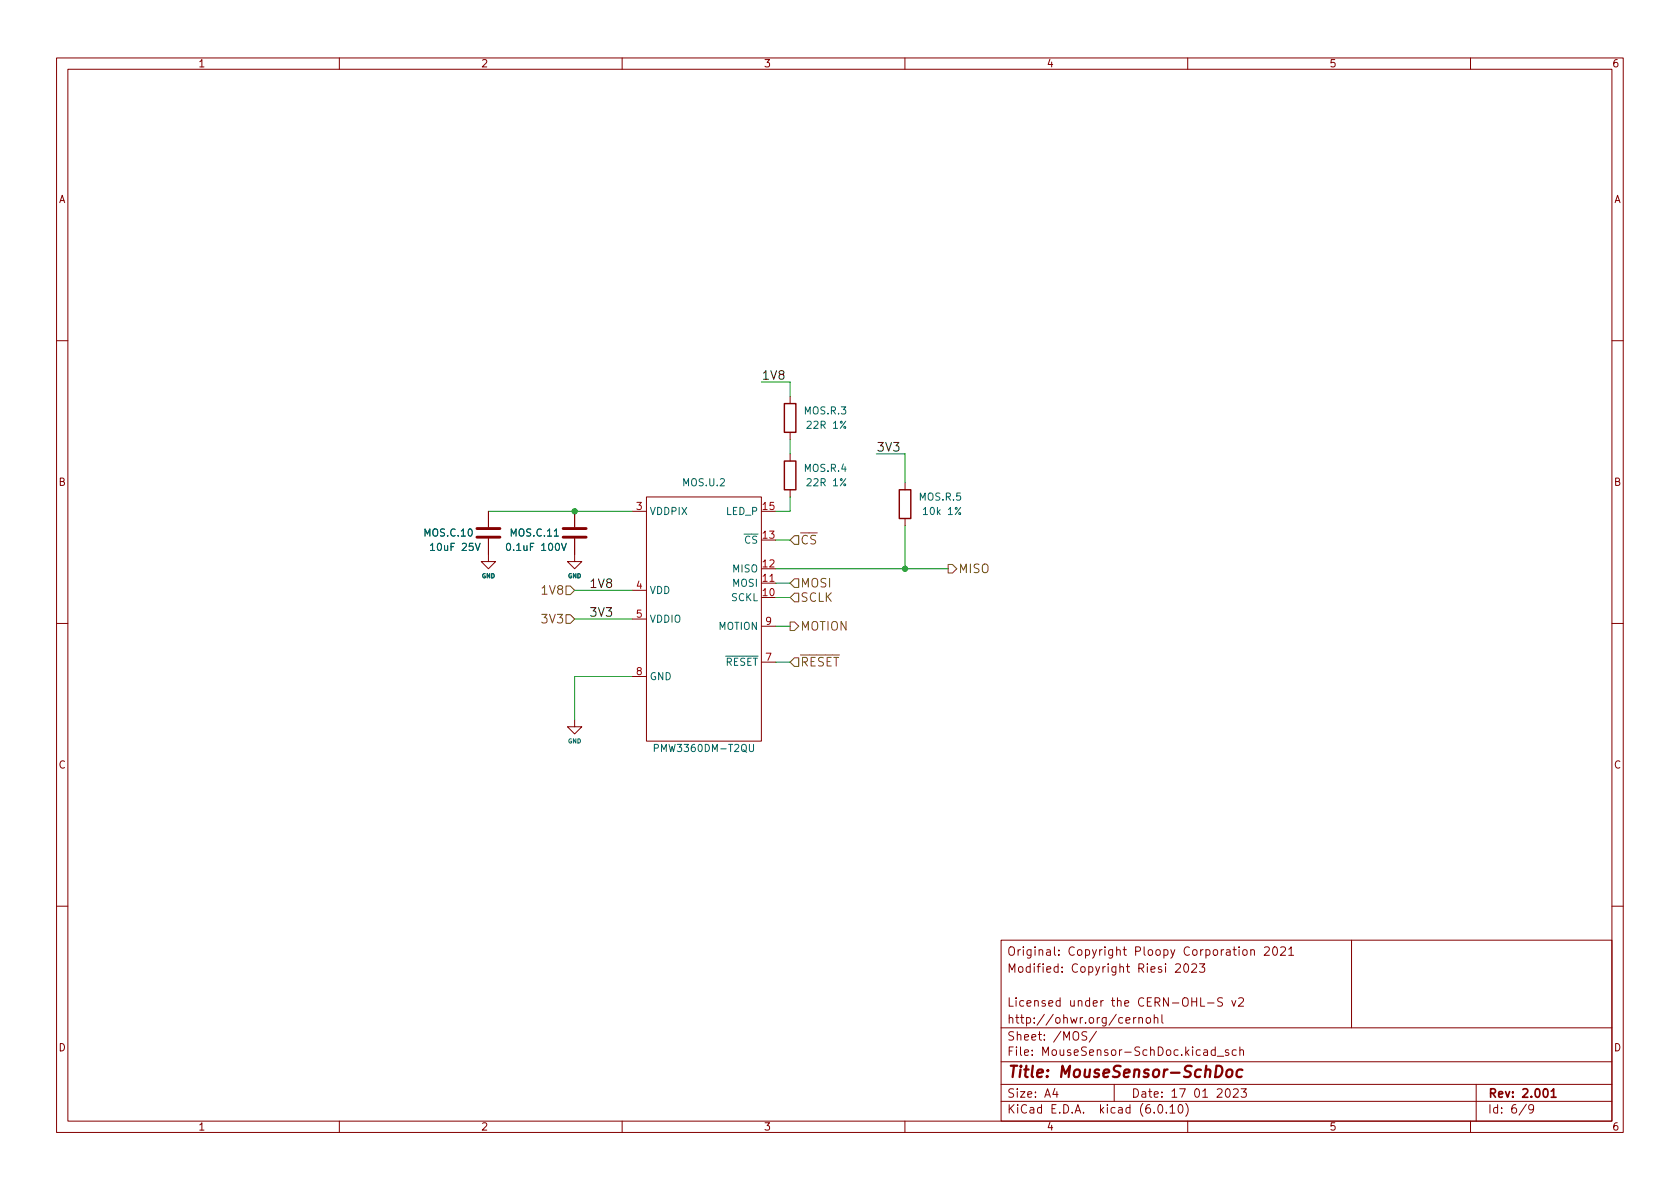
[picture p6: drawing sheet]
<svg xmlns="http://www.w3.org/2000/svg" width="297mm" height="210mm" viewBox="0 0 297 210" stroke-linecap="round" stroke-linejoin="round" font-family="sans-serif">
<g fill="none" stroke="#840000" stroke-width=".18">
<path d="M10 10.2h277v190.1h-277zM12 12.2h273v186.1h-273zM60 10.2v2M110 10.2v2M160 10.2v2M210 10.2v2M260 10.2v2M10 60.2h2M139.7 70.1v1.3M139.7 76.4v1.3M285 60.2h2M86.4 95.2v4.1h1.2l-1.2 1.3-1.3-1.3h1.3"/>
<path d="M86.4 90.4v2.8M101.6 95.2v4.1h1.3l-1.3 1.3-1.3-1.3h1.3M101.6 90.4v2.8M111.8 90.4h2.5M114.3 87.9h20.3v43.2h-20.3zM139.7 80.3v1.2M139.7 86.6v1.3M160 85.3v1.3M160 91.7v1.3M10 110.2h2M111.8 104.4h2.5M111.8 109.5h2.5"/>
<path d="M111.8 119.6h2.5M134.6 103.1h2.6M134.6 117.1h2.6M134.6 110.7h2.6M285 110.2h2M101.6 127.2v1.3h1.3l-1.3 1.3-1.3-1.3h1.3M10 160.2h2M177 166.3h108v32h-108zM200.4 179.9v1M200.9 179.9l-.3 .1-.2 .2M201.4 179.9v1M204.1 179.4v1.5"/>
<path d="M205.4 179.4v1.3l.2 .2M207.9 170.6l.5-.2 .2 .2 .1 .3-.9 1h.9M209.4 170.6l.2-.2a.81 .81 0 0 1 .6 .7 .81 .81 0 0 1-.3 .8h-.1a.81 .81 0 0 1-.4-1.3zM210.7 170.6l.6-.2 .2 .2 .1 .3-1 1h1M212.1 170.4h.9l-.5 .6 .4 .1v.7l-.2 .1h-.4l-.2-.1M212.3 176.4v1.5h.7M213.5 177.4h1.1M216.1 176.5l-.5-.1-.3 .3 .1 .4 .7 .3v.4l-.2 .1h-.6M217.8 176.9l.3 1 .4-1M219 176.6l.6-.2 .2 .2 .1 .3-1 1h1M219.8 168.1l.2-.2 .4 .2 .1 .5-.1 .3h-.4l-.2-.1zM221.1 168.1l.3-.2 .3 .1 .1 .9"/>
<path d="M221.1 167.9v1M223.6 167.6l.5-.2 .3 .2v.3l-.9 1h.9M225.2 167.5l.2-.1a.81 .81 0 0 1 .5 .7 .81 .81 0 0 1-.3 .8h-.1a.81 .81 0 0 1-.6-.6 .81 .81 0 0 1 .3-.8zM226.4 167.6l.6-.2 .2 .2 .1 .3-.9 1h.9M227.9 167.9l.4-.5v1.5M227.9 168.9h.8M239 166.3v15.5M285 160.2h2M60 198.3v2M110 198.3v2M160 198.3v2M177 194.8h108"/>
<path d="M177 191.8h108M177 187.8h108M177 181.8h108M186.5 192.5l-.4 1h1M186.9 193v1M192.1 182.5l-.5-.1-.3 .3 .1 .4 .7 .3v.4l-.2 .1h-.6M193.9 182.4l-1.3 1.9M197 191.8v3M199.1 180.4l.7-.1-.1-.3-.4-.1-.2 .2v.8h.6M201.4 180.1l.2-.2 .3 .1 .1 .9M202.7 180.1l.2-.2 .5 .2v.5l-.1 .3h-.4l-.2-.1zM204.1 180.1l.2-.2 .3 .1 .1 .9"/>
<path d="M204.9 195.4l.2-.1a.81 .81 0 0 1 .6 .7 .81 .81 0 0 1-.3 .8h-.2a.81 .81 0 0 1-.6-.6 .81 .81 0 0 1 .3-.8zM206.2 196.7v.1M206.9 195.8l.4-.5v1.5M206.9 196.8h.8M208.5 195.4l.1-.1a.81 .81 0 0 1 .6 .7 .81 .81 0 0 1-.3 .8h-.1a.81 .81 0 0 1-.6-.6 .81 .81 0 0 1 .3-.8zM209.6 195.1a1.72 1.72 0 0 1 0 2.3M210 198.3v2M214.9 185.7l-.5-.1-.3 .3v.4l.2 .3h.6M214.9 185.1v1.5M215.2 186.8h1.2M216.8 192.7l.2-.2a.81 .81 0 0 1 .6 .7 .81 .81 0 0 1-.3 .8h-.2a.81 .81 0 0 1-.3-1.3zM217.2 185.7l-.3-.1-.3 .2 .1 .3 .5 .1v.4h-.6"/>
<path d="M218.1 192.7l.5-.2 .3 .2v.3l-.9 1h.9M218.6 185.7l-.5-.1-.2 .3v.4l.1 .3h.6M219.2 185.8l.2-.2 .4 .1 .1 .9M219.2 185.1v1.5M219.4 192.5h1l-.5 .6 .4 .1v.7l-.2 .1h-.5l-.2-.1M260 198.3v2M261 191.8v6.5M269.9 195.3l-1.3 1.9M271.2 196l-.3 .3h-.3l-.3-.3 .1-.6 .5-.1 .2 .2a.99 .99 0 0 1-.4 1.3h-.3"/>
</g>
<path d="M273.1 192.6l.1-.1a.8 .8 0 0 1 .5 .8 .8 .8 0 0 1-.5 .7 .99 .99 0 0 1-.1-1.4zM274.3 193l.4-.5v1.5M274.3 194h.8" fill="none" stroke="#840000" stroke-width=".3"/>
<path d="M215.1 188.5h.5a1.08 1.08 0 0 1 .5 1 1.08 1.08 0 0 1-.8 1h-.5zM217 189.3a.52 .52 0 0 1 .5-.2 .52 .52 0 0 1 .4 .4l-.1 .6a.55 .55 0 0 1-.5 .4 .55 .55 0 0 1-.5-.4zM219.7 189.2a.66 .66 0 0 0-1 .3l-.1 .6 .2 .3 .1 .1 .6-.1" fill="none" stroke="#840000" stroke-width=".4"/>
<path d="M138.7 71.4h2v5h-2zM138.7 81.5h2v5.1h-2zM159 86.6h2v5.1h-2z" fill="none" stroke="#840000" stroke-width=".25"/>
<path d="M84.3 93.5h4.1M84.3 95h4.1M99.6 93.5h4M99.6 95h4" fill="none" stroke="#840000" stroke-width=".51"/>
<path d="M76.1 96.4l.4-.3v1.2M76.1 97.3h.7M84 96.1l.5 1.2 .4-1.2M89.7 96.2l.1-.1a.68 .68 0 0 1 .5 .6 .68 .68 0 0 1-.5 .6l-.1-.1-.2-.3zM99.3 96.1l.4 1.2 .4-1.2M115.7 132.3l.6-.1 .1-.1v-.3l-.7-.2v1.3M132.5 131.6v1.1l.2 .2h.3l.2-.2v-1.1" fill="none" stroke="#006464" stroke-width=".18"/>
<path d="M139.7 95.5l.8-.8h.7v1.6h-.7zM167.6 99.8h.8l.8 .8-.8 .7h-.8zM100.1 103.6h.7l.8 .8-.8 .8h-.7zM100.1 108.7h.7l.8 .8-.8 .7h-.7zM139.7 103.1l.8-.7h.7v1.5h-.7zM139.7 110h.8l.7 .7-.7 .8h-.8zM140.5 116.3h.7v1.6h-.7l-.8-.8zM140.5 104.9h.7v1.5h-.7l-.8-.7z" fill="none" stroke="#725600" stroke-width=".18"/>
<g fill="none" stroke="#009600" stroke-width=".18">
<path d="M134.6 67.6h5.1v2.5M139.7 77.7v2.6M86.4 90.4h25.4M137.2 95.5h2.5M139.7 87.9v2.5h-2.5M154.9 80.3h5.1v5M160 93v7.6M101.6 109.5h10.2M101.6 104.4h10.2M111.8 119.6h-10.2v7.6M137.2 100.6h30.4M137.2 117.1h2.5"/>
<path d="M137.2 103.1h2.5M137.2 110.7h2.5M137.2 105.7h2.5"/>
</g>
<g fill="#009600" stroke="#009600" stroke-width=".18">
<circle cx="101.6" cy="90.4" r=".46"/>
<circle cx="160" cy="100.6" r=".46"/>
</g>
<text font-size="2.8" fill="#840000" x="178" y="190.6">Title: MouseSensor-SchDoc</text>
<g font-size="2.1" fill="#0f0f0f">
<text x="134.6" y="67.1">1V8</text>
<text x="154.9" y="79.8">3V3</text>
<text x="104.1" y="104">1V8</text>
<text x="104.1" y="109">3V3</text>
</g>
<g font-size="2.1" fill="#725600">
<text x="141.5" y="96.3">~{CS}</text>
<text x="169.4" y="101.3">MISO</text>
<text x="96.1" y="105.2">1V8</text>
<text x="141.5" y="103.9">MOSI</text>
<text x="141.5" y="106.4">SCLK</text>
<text x="96.1" y="110.2">3V3</text>
<text x="141.5" y="111.5">MOTION</text>
<text x="141.5" y="117.9">~{RESET}</text>
</g>
<g font-size="2.1" fill="#840000">
<text x="178" y="172">Modified: Copyright Riesi 2023</text>
<text x="178" y="169">Original: Copyright Ploopy Corporation 2021</text>
<text x="178" y="178">Licensed under the CERN-OHL-S v2</text>
<text x="178" y="184">Sheet: /MOS/</text>
<text x="178" y="181">http://ohwr.org/cernohl</text>
<text x="178" y="186.7">File: MouseSensor-SchDoc.kicad_sch</text>
<text x="178" y="196.9">KiCad E.D.A. kicad (6.0.10)</text>
<text x="178" y="194.1">Size: A4</text>
<text x="200" y="194.1">Date: 17 01 2023</text>
<text x="263" y="194.1">Rev: 2.001</text>
<text x="263" y="196.9">Id: 6/9</text>
</g>
<g font-size="1.8" fill="#840000">
<text x="35" y="11.9">1</text>
<text x="85" y="11.9">2</text>
<text x="135" y="11.9">3</text>
<text x="185" y="11.9">4</text>
<text x="235" y="11.9">5</text>
<text x="285" y="11.9">6</text>
<text x="10.3" y="35.9">A</text>
<text x="285.3" y="35.9">A</text>
<text x="10.3" y="85.9">B</text>
<text x="285.3" y="85.9">B</text>
<text x="10.3" y="135.9">C</text>
<text x="285.3" y="135.9">C</text>
<text x="10.3" y="185.9">D</text>
<text x="285.3" y="185.9">D</text>
<text x="35" y="199.9">1</text>
<text x="85" y="199.9">2</text>
<text x="135" y="199.9">3</text>
<text x="185" y="199.9">4</text>
<text x="235" y="199.9">5</text>
<text x="285" y="199.9">6</text>
</g>
<g font-size="1.8" fill="#006464">
<text x="142.3" y="73.3">MOS.R.3</text>
<text x="143" y="75.8">22R 1%</text>
<text x="142.3" y="83.4">MOS.R.4</text>
<text x="120.8" y="86">MOS.U.2</text>
<text x="143" y="86">22R 1%</text>
<text x="162.6" y="88.5">MOS.R.5</text>
<text x="75.2" y="94.9">MOS.C.10</text>
<text x="90.4" y="94.9">MOS.C.11</text>
<text x="114.8" y="91.1">VDDPIX</text>
<text x="128.4" y="91.1">LED_P</text>
<text x="163.6" y="91.1">10k 1%</text>
<text x="76.6" y="97.4">10uF 25V</text>
<text x="90.2" y="97.4">0.1uF 100V</text>
<text x="129.6" y="101.2">MISO</text>
<text x="130.3" y="96.1">~{CS}</text>
<text x="114.8" y="105">VDD</text>
<text x="129.3" y="106.3">SCKL</text>
<text x="129.6" y="103.8">MOSI</text>
<text x="114.8" y="110.1">VDDIO</text>
<text x="127" y="111.4">MOTION</text>
<text x="126.8" y="117.7">~{RESET}</text>
<text x="114.8" y="120.3">GND</text>
<text x="116.3" y="133">PMW3360DM-T2QU</text>
</g>
<g font-size="1.8" fill="#a90000">
<text x="112.5" y="90.2">3</text>
<text x="134.9" y="95.2">13</text>
<text x="134.9" y="90.2">15</text>
<text x="134.9" y="100.3">12</text>
<text x="112.5" y="104.1">4</text>
<text x="134.9" y="105.4">10</text>
<text x="134.9" y="102.9">11</text>
<text x="112.5" y="109.2">5</text>
<text x="135.4" y="110.5">9</text>
<text x="112.5" y="119.4">8</text>
<text x="135.4" y="116.8">7</text>
</g>
<g font-size="1.1" fill="#006464">
<text x="85.2" y="102.2">GND</text>
<text x="100.4" y="102.2">GND</text>
<text x="100.4" y="131.4">GND</text>
</g>
</svg>
